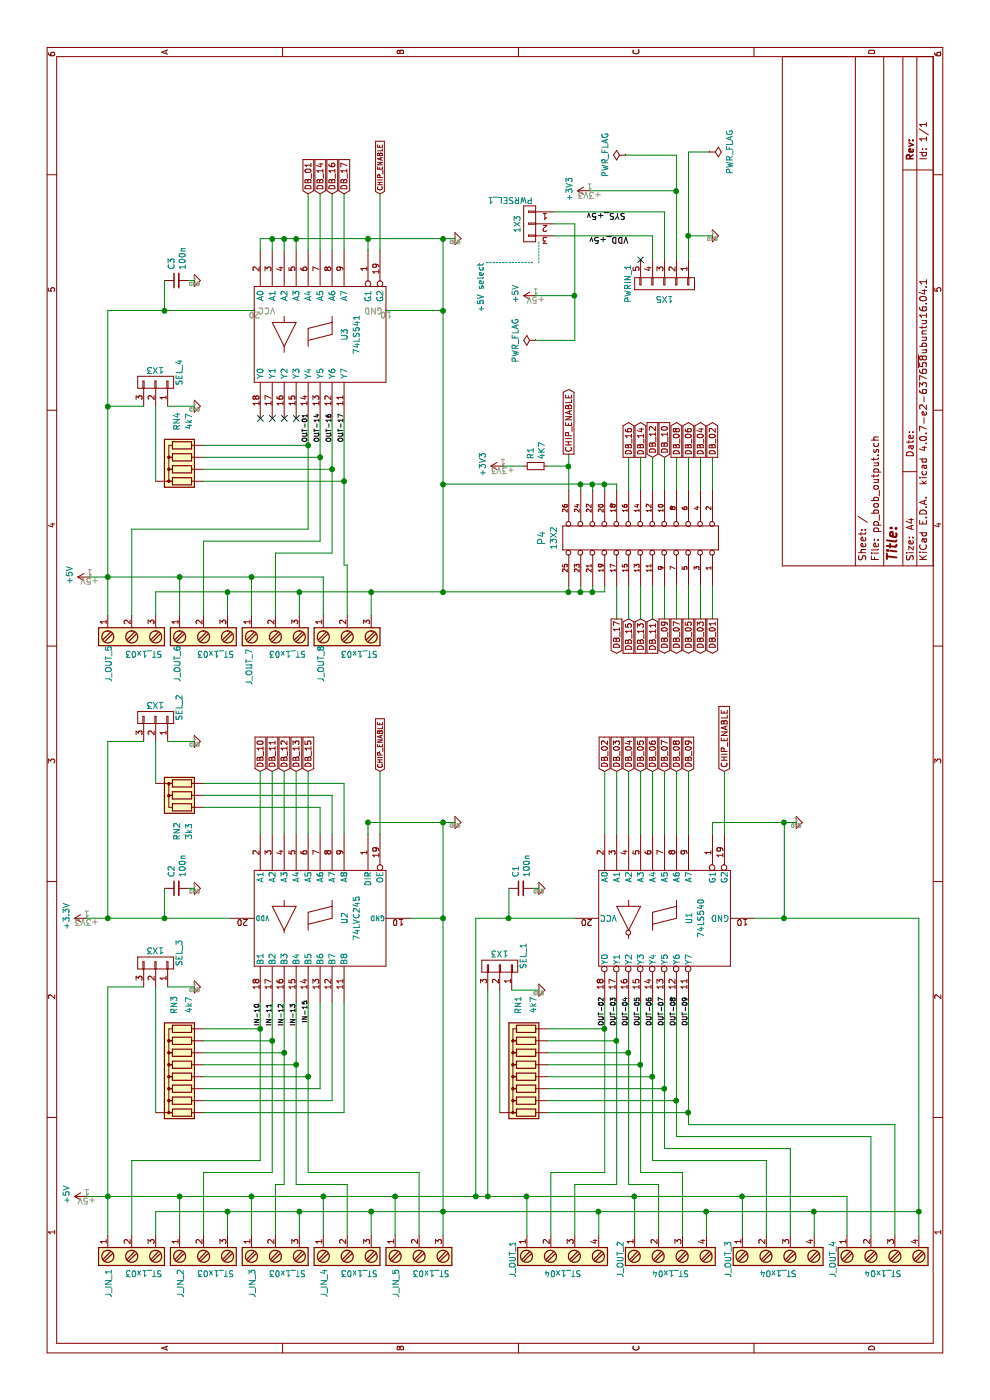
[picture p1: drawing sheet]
EESchema Schematic File Version 2
LIBS:pp_bob_output-rescue
LIBS:power
LIBS:device
LIBS:transistors
LIBS:conn
LIBS:linear
LIBS:regul
LIBS:74xx
LIBS:cmos4000
LIBS:adc-dac
LIBS:memory
LIBS:xilinx
LIBS:microcontrollers
LIBS:dsp
LIBS:microchip
LIBS:analog_switches
LIBS:motorola
LIBS:texas
LIBS:intel
LIBS:audio
LIBS:interface
LIBS:digital-audio
LIBS:philips
LIBS:display
LIBS:cypress
LIBS:siliconi
LIBS:opto
LIBS:atmel
LIBS:contrib
LIBS:valves
LIBS:pp_bob_output-cache
EELAYER 25 0
EELAYER END
$Descr A4 11693 8268
encoding utf-8
Sheet 1 1
Title ""
Date ""
Rev ""
Comp ""
Comment1 ""
Comment2 ""
Comment3 ""
Comment4 ""
$EndDescr
$Comp
L CONN_13X2 P4
U 1 1
P 7200 5350
F 0 "P4" H 7200 4529 60  0000 C CNN
F 1 "13X2" H 7200 4627 50  0000 C CNN
F 2 "Pin_Headers:Pin_Header_Straight_2x13_Pitch2.54mm" H 7200 5350 60  0001 C CNN
F 3 "" H 7200 5350 60  0001 C CNN
	1    7200 5350
	1    0    0    1   
$EndComp
$Comp
L 74LS540-RESCUE-pp_bob_output U1
U 1 1
P 4025 5550
F 0 "U1" H 4025 5350 50  0000 C CNN
F 1 "74LS540" H 4025 5250 50  0000 C CNN
F 2 "Housings_DIP:DIP-20_W7.62mm_LongPads" H 4025 5550 50  0001 C CNN
F 3 "" H 4025 5550 50  0001 C CNN
	1    4025 5550
	-1   0    0    -1  
$EndComp
$Comp
L GND-RESCUE-pp_bob_input_v01 #PWR01
U 1 1
P 4825 6650
F 0 "#PWR01" H 4825 6650 30  0001 C CNN
F 1 "GND" H 4825 6580 30  0001 C CNN
F 2 "" H 4825 6650 60  0001 C CNN
F 3 "" H 4825 6650 60  0001 C CNN
	1    4825 6650
	1    0    0    -1  
$EndComp
Text Label 3125 5050 0    40   ~ 0
OUT-02
Text Label 3125 5250 0    40   ~ 0
OUT-04
Text Label 3125 5350 0    40   ~ 0
OUT-05
Text Label 3125 5450 0    40   ~ 0
OUT-06
Text Label 3125 5550 0    40   ~ 0
OUT-07
Text Label 3125 5650 0    40   ~ 0
OUT-08
Text Label 3125 5750 0    40   ~ 0
OUT-09
Text GLabel 5250 6050 2    50   Input ~ 0
CHIP_ENABLE
Text GLabel 5250 5050 2    50   Input ~ 0
DB_02
Text GLabel 5250 5150 2    50   Input ~ 0
DB_03
Text GLabel 5250 5250 2    50   Input ~ 0
DB_04
Text GLabel 5250 5350 2    50   Input ~ 0
DB_05
Text GLabel 5250 5450 2    50   Input ~ 0
DB_06
Text GLabel 5250 5550 2    50   Input ~ 0
DB_07
Text GLabel 5250 5650 2    50   Input ~ 0
DB_08
Text GLabel 5250 5750 2    50   Input ~ 0
DB_09
$Comp
L C_Small C1
U 1 1
P 4275 4350
F 0 "C1" H 4367 4396 50  0000 L CNN
F 1 "100n" H 4367 4305 50  0000 L CNN
F 2 "Capacitors_THT:C_Rect_L7.0mm_W2.5mm_P5.00mm" H 4275 4350 50  0001 C CNN
F 3 "" H 4275 4350 50  0001 C CNN
	1    4275 4350
	1    0    0    -1  
$EndComp
$Comp
L GND-RESCUE-pp_bob_input_v01 #PWR02
U 1 1
P 4275 4500
F 0 "#PWR02" H 4275 4500 30  0001 C CNN
F 1 "GND" H 4275 4430 30  0001 C CNN
F 2 "" H 4275 4500 60  0001 C CNN
F 3 "" H 4275 4500 60  0001 C CNN
	1    4275 4500
	1    0    0    -1  
$EndComp
$Comp
L 74LVC245-RESCUE-pp_bob_input_v01 U2
U 1 1
P 4025 2675
F 0 "U2" H 4025 2475 50  0000 C CNN
F 1 "74LVC245" H 4025 2375 50  0000 C CNN
F 2 "Housings_DIP:DIP-20_W7.62mm_LongPads" H 4025 2675 50  0001 C CNN
F 3 "" H 4025 2675 50  0001 C CNN
	1    4025 2675
	-1   0    0    -1  
$EndComp
$Comp
L GND-RESCUE-pp_bob_input_v01 #PWR03
U 1 1
P 4825 3800
F 0 "#PWR03" H 4825 3800 30  0001 C CNN
F 1 "GND" H 4825 3730 30  0001 C CNN
F 2 "" H 4825 3800 60  0001 C CNN
F 3 "" H 4825 3800 60  0001 C CNN
	1    4825 3800
	1    0    0    -1  
$EndComp
$Comp
L +3.3V #PWR04
U 1 1
P 4025 725
F 0 "#PWR04" H 4025 575 50  0001 C CNN
F 1 "+3.3V" H 4040 898 50  0000 C CNN
F 2 "" H 4025 725 50  0001 C CNN
F 3 "" H 4025 725 50  0001 C CNN
	1    4025 725 
	1    0    0    -1  
$EndComp
Text Label 3125 2175 0    40   ~ 0
IN-10
Text Label 3125 2275 0    40   ~ 0
IN-11
Text Label 3125 2375 0    40   ~ 0
IN-12
Text Label 3125 2475 0    40   ~ 0
IN-13
Text Label 3150 2575 0    40   ~ 0
IN-15
Text GLabel 5250 3175 2    40   Input ~ 0
CHIP_ENABLE
Text GLabel 5250 2175 2    50   Input ~ 0
DB_10
Text GLabel 5250 2275 2    50   Input ~ 0
DB_11
Text GLabel 5250 2375 2    50   Input ~ 0
DB_12
Text GLabel 5250 2475 2    50   Input ~ 0
DB_13
Text GLabel 5250 2575 2    50   Input ~ 0
DB_15
$Comp
L C_Small C2
U 1 1
P 4275 1475
F 0 "C2" H 4367 1521 50  0000 L CNN
F 1 "100n" H 4367 1430 50  0000 L CNN
F 2 "Capacitors_THT:C_Rect_L7.0mm_W2.0mm_P5.00mm" H 4275 1475 50  0001 C CNN
F 3 "" H 4275 1475 50  0001 C CNN
	1    4275 1475
	1    0    0    -1  
$EndComp
$Comp
L GND-RESCUE-pp_bob_input_v01 #PWR05
U 1 1
P 4275 1625
F 0 "#PWR05" H 4275 1625 30  0001 C CNN
F 1 "GND" H 4275 1555 30  0001 C CNN
F 2 "" H 4275 1625 60  0001 C CNN
F 3 "" H 4275 1625 60  0001 C CNN
	1    4275 1625
	1    0    0    -1  
$EndComp
$Comp
L 74LS541-RESCUE-pp_bob_input U3
U 1 1
P 8900 2675
F 0 "U3" H 8900 2475 50  0000 C CNN
F 1 "74LS541" H 8900 2375 50  0000 C CNN
F 2 "Housings_DIP:DIP-20_W7.62mm_LongPads" H 8900 2675 50  0001 C CNN
F 3 "" H 8900 2675 50  0001 C CNN
	1    8900 2675
	-1   0    0    -1  
$EndComp
$Comp
L GND-RESCUE-pp_bob_input_v01 #PWR06
U 1 1
P 9700 3800
F 0 "#PWR06" H 9700 3800 30  0001 C CNN
F 1 "GND" H 9700 3730 30  0001 C CNN
F 2 "" H 9700 3800 60  0001 C CNN
F 3 "" H 9700 3800 60  0001 C CNN
	1    9700 3800
	1    0    0    -1  
$EndComp
Text Label 8000 2575 0    40   ~ 0
OUT-01
Text Label 8000 2675 0    40   ~ 0
OUT-14
Text Label 8000 2775 0    40   ~ 0
OUT-16
Text Label 8000 2875 0    40   ~ 0
OUT-17
Text GLabel 10075 3175 2    40   Input ~ 0
CHIP_ENABLE
Text GLabel 10075 2575 2    50   Input ~ 0
DB_01
Text GLabel 10075 2675 2    50   Input ~ 0
DB_14
Text GLabel 10075 2775 2    50   Input ~ 0
DB_16
Text GLabel 10075 2875 2    50   Input ~ 0
DB_17
$Comp
L C_Small C3
U 1 1
P 9350 1475
F 0 "C3" H 9442 1521 50  0000 L CNN
F 1 "100n" H 9442 1430 50  0000 L CNN
F 2 "Capacitors_THT:C_Rect_L7.0mm_W2.5mm_P5.00mm" H 9350 1475 50  0001 C CNN
F 3 "" H 9350 1475 50  0001 C CNN
	1    9350 1475
	1    0    0    -1  
$EndComp
$Comp
L GND-RESCUE-pp_bob_input_v01 #PWR07
U 1 1
P 9350 1625
F 0 "#PWR07" H 9350 1625 30  0001 C CNN
F 1 "GND" H 9350 1555 30  0001 C CNN
F 2 "" H 9350 1625 60  0001 C CNN
F 3 "" H 9350 1625 60  0001 C CNN
	1    9350 1625
	1    0    0    -1  
$EndComp
Text GLabel 7875 5950 2    50   Output ~ 0
DB_02
Text GLabel 7875 5850 2    50   Output ~ 0
DB_04
Text GLabel 7875 5750 2    50   Output ~ 0
DB_06
Text GLabel 7875 5650 2    50   Output ~ 0
DB_08
Text GLabel 7875 5350 2    50   Output ~ 0
DB_14
Text GLabel 7875 5250 2    50   Output ~ 0
DB_16
Text GLabel 6525 5950 0    50   Output ~ 0
DB_01
Text GLabel 6525 5850 0    50   Output ~ 0
DB_03
Text GLabel 6525 5750 0    50   Output ~ 0
DB_05
Text GLabel 6525 5650 0    50   Output ~ 0
DB_07
Text GLabel 6525 5550 0    50   Output ~ 0
DB_09
Text GLabel 6525 5150 0    50   Output ~ 0
DB_17
Text GLabel 6525 5250 0    50   Input ~ 0
DB_15
Text GLabel 6525 5350 0    50   Input ~ 0
DB_13
Text GLabel 6525 5450 0    50   Input ~ 0
DB_11
Text GLabel 7875 5550 2    50   Input ~ 0
DB_10
Text GLabel 7875 5450 2    50   Input ~ 0
DB_12
$Comp
L CONN_01X05 PWRIN_1
U 1 1
P 9325 5550
F 0 "PWRIN_1" H 9325 5250 50  0000 C CNN
F 1 "1X5" V 9450 5550 50  0000 C CNN
F 2 "Pin_Headers:Pin_Header_Straight_1x05_Pitch2.54mm" H 9325 5550 50  0001 C CNN
F 3 "" H 9325 5550 50  0001 C CNN
	1    9325 5550
	-1   0    0    1   
$EndComp
$Comp
L GND-RESCUE-pp_bob_input_v01 #PWR08
U 1 1
P 9725 5950
F 0 "#PWR08" H 9725 5950 30  0001 C CNN
F 1 "GND" H 9725 5880 30  0001 C CNN
F 2 "" H 9725 5950 60  0001 C CNN
F 3 "" H 9725 5950 60  0001 C CNN
	1    9725 5950
	1    0    0    -1  
$EndComp
NoConn ~ 9525 5350
$Comp
L +3V3 #PWR09
U 1 1
P 10100 4925
F 0 "#PWR09" H 10100 4775 50  0001 C CNN
F 1 "+3V3" H 10115 5098 50  0000 C CNN
F 2 "" H 10100 4925 50  0001 C CNN
F 3 "" H 10100 4925 50  0001 C CNN
	1    10100 4925
	1    0    0    -1  
$EndComp
$Comp
L CONN_01X03 PWRSEL_1
U 1 1
P 9825 4425
F 0 "PWRSEL_1" H 9800 4625 50  0000 L CNN
F 1 "1X3" V 9925 4350 50  0000 L CNN
F 2 "Pin_Headers:Pin_Header_Straight_1x03_Pitch2.54mm" H 9825 4425 50  0001 C CNN
F 3 "" H 9825 4425 50  0001 C CNN
	1    9825 4425
	0    1    -1   0   
$EndComp
$Comp
L +5V #PWR010
U 1 1
P 9225 4475
F 0 "#PWR010" H 9225 4325 50  0001 C CNN
F 1 "+5V" H 9240 4648 50  0000 C CNN
F 2 "" H 9225 4475 50  0001 C CNN
F 3 "" H 9225 4475 50  0001 C CNN
	1    9225 4475
	1    0    0    -1  
$EndComp
Text Label 9925 5225 1    50   ~ 0
SYS_+5v
Text Label 9725 5250 1    50   ~ 0
VDD_+5v
$Comp
L PWR_FLAG #FLG011
U 1 1
P 10400 5225
F 0 "#FLG011" H 10400 5300 50  0001 C CNN
F 1 "PWR_FLAG" H 10400 5399 50  0000 C CNN
F 2 "" H 10400 5225 50  0001 C CNN
F 3 "" H 10400 5225 50  0001 C CNN
	1    10400 5225
	1    0    0    -1  
$EndComp
$Comp
L PWR_FLAG #FLG012
U 1 1
P 10425 5925
F 0 "#FLG012" H 10425 6000 50  0001 C CNN
F 1 "PWR_FLAG" H 10425 6098 50  0000 C CNN
F 2 "" H 10425 5925 50  0001 C CNN
F 3 "" H 10425 5925 50  0001 C CNN
	1    10425 5925
	1    0    0    1   
$EndComp
$Comp
L PWR_FLAG #FLG013
U 1 1
P 8850 4475
F 0 "#FLG013" H 8850 4550 50  0001 C CNN
F 1 "PWR_FLAG" H 8850 4649 50  0000 C CNN
F 2 "" H 8850 4475 50  0001 C CNN
F 3 "" H 8850 4475 50  0001 C CNN
	1    8850 4475
	1    0    0    -1  
$EndComp
Text GLabel 7900 4750 2    50   Output ~ 0
CHIP_ENABLE
Text Notes 9500 4050 2    50   ~ 0
+5V select
$Comp
L R_Small R1
U 1 1
P 7800 4475
F 0 "R1" H 7859 4521 50  0000 L CNN
F 1 "4K7" H 7859 4430 50  0000 L CNN
F 2 "Resistors_THT:R_Axial_DIN0204_L3.6mm_D1.6mm_P7.62mm_Horizontal" H 7800 4475 50  0001 C CNN
F 3 "" H 7800 4475 50  0001 C CNN
	1    7800 4475
	1    0    0    -1  
$EndComp
$Comp
L +3V3 #PWR014
U 1 1
P 7800 4200
F 0 "#PWR014" H 7800 4050 50  0001 C CNN
F 1 "+3V3" H 7815 4373 50  0000 C CNN
F 2 "" H 7800 4200 50  0001 C CNN
F 3 "" H 7800 4200 50  0001 C CNN
	1    7800 4200
	1    0    0    -1  
$EndComp
$Comp
L R_Network08 RN3
U 1 1
P 2800 1500
F 0 "RN3" H 3300 1550 50  0000 C CNN
F 1 "4k7" H 3300 1425 50  0000 C CNN
F 2 "Resistors_THT:R_Array_SIP9" V 3075 1500 50  0001 C CNN
F 3 "" H 2800 1500 50  0001 C CNN
	1    2800 1500
	1    0    0    -1  
$EndComp
$Comp
L R_Network03 RN2
U 1 1
P 5050 1500
F 0 "RN2" H 5350 1525 50  0000 C CNN
F 1 "3k3" H 5350 1425 50  0000 C CNN
F 2 "Resistors_THT:R_Array_SIP4" V 5325 1500 50  0001 C CNN
F 3 "" H 5050 1500 50  0001 C CNN
	1    5050 1500
	-1   0    0    -1  
$EndComp
$Comp
L Screw_Terminal_1x04 J_OUT_1
U 1 1
P 1175 4700
F 0 "J_OUT_1" H 1175 5150 50  0000 C TNN
F 1 "ST_1x04" V 1025 4700 50  0000 C TNN
F 2 "w_conn_pt-1,5:pt_1,5-4-3,5-h" H 1175 4275 50  0001 C CNN
F 3 "" H 1150 4900 50  0001 C CNN
	1    1175 4700
	1    0    0    -1  
$EndComp
$Comp
L Screw_Terminal_1x04 J_OUT_2
U 1 1
P 1175 5600
F 0 "J_OUT_2" H 1175 6050 50  0000 C TNN
F 1 "ST_1x04" V 1025 5600 50  0000 C TNN
F 2 "w_conn_pt-1,5:pt_1,5-4-3,5-h" H 1175 5175 50  0001 C CNN
F 3 "" H 1150 5800 50  0001 C CNN
	1    1175 5600
	1    0    0    -1  
$EndComp
$Comp
L Screw_Terminal_1x04 J_OUT_3
U 1 1
P 1175 6500
F 0 "J_OUT_3" H 1175 6950 50  0000 C TNN
F 1 "ST_1x04" V 1025 6500 50  0000 C TNN
F 2 "w_conn_pt-1,5:pt_1,5-4-3,5-h" H 1175 6075 50  0001 C CNN
F 3 "" H 1150 6700 50  0001 C CNN
	1    1175 6500
	1    0    0    -1  
$EndComp
$Comp
L Screw_Terminal_1x04 J_OUT_4
U 1 1
P 1175 7375
F 0 "J_OUT_4" H 1175 7825 50  0000 C TNN
F 1 "ST_1x04" V 1025 7375 50  0000 C TNN
F 2 "w_conn_pt-1,5:pt_1,5-4-3,5-h" H 1175 6950 50  0001 C CNN
F 3 "" H 1150 7575 50  0001 C CNN
	1    1175 7375
	1    0    0    -1  
$EndComp
$Comp
L +5V #PWR015
U 1 1
P 1700 725
F 0 "#PWR015" H 1700 575 50  0001 C CNN
F 1 "+5V" H 1715 898 50  0000 C CNN
F 2 "" H 1700 725 50  0001 C CNN
F 3 "" H 1700 725 50  0001 C CNN
	1    1700 725 
	1    0    0    -1  
$EndComp
$Comp
L +5V #PWR016
U 1 1
P 6875 750
F 0 "#PWR016" H 6875 600 50  0001 C CNN
F 1 "+5V" H 6890 923 50  0000 C CNN
F 2 "" H 6875 750 50  0001 C CNN
F 3 "" H 6875 750 50  0001 C CNN
	1    6875 750 
	1    0    0    -1  
$EndComp
NoConn ~ 8200 2475
NoConn ~ 8200 2375
NoConn ~ 8200 2275
NoConn ~ 8200 2175
$Comp
L R_Network08 RN1
U 1 1
P 2800 4375
F 0 "RN1" H 3300 4425 50  0000 C CNN
F 1 "4k7" H 3300 4300 50  0000 C CNN
F 2 "Resistors_THT:R_Array_SIP9" V 3075 4375 50  0001 C CNN
F 3 "" H 2800 4375 50  0001 C CNN
	1    2800 4375
	1    0    0    -1  
$EndComp
$Comp
L CONN_01X03 SEL_3
U 1 1
P 3650 1300
F 0 "SEL_3" H 3625 1500 50  0000 L CNN
F 1 "1X3" V 3750 1225 50  0000 L CNN
F 2 "Pin_Headers:Pin_Header_Straight_1x03_Pitch2.54mm" H 3650 1300 50  0001 C CNN
F 3 "" H 3650 1300 50  0001 C CNN
	1    3650 1300
	1    0    0    1   
$EndComp
$Comp
L GND-RESCUE-pp_bob_input_v01 #PWR017
U 1 1
P 3450 1625
F 0 "#PWR017" H 3450 1625 30  0001 C CNN
F 1 "GND" H 3450 1555 30  0001 C CNN
F 2 "" H 3450 1625 60  0001 C CNN
F 3 "" H 3450 1625 60  0001 C CNN
	1    3450 1625
	1    0    0    -1  
$EndComp
$Comp
L CONN_01X03 SEL_2
U 1 1
P 5700 1300
F 0 "SEL_2" H 5675 1500 50  0000 L CNN
F 1 "1X3" V 5800 1225 50  0000 L CNN
F 2 "Pin_Headers:Pin_Header_Straight_1x03_Pitch2.54mm" H 5700 1300 50  0001 C CNN
F 3 "" H 5700 1300 50  0001 C CNN
	1    5700 1300
	1    0    0    1   
$EndComp
$Comp
L GND-RESCUE-pp_bob_input_v01 #PWR018
U 1 1
P 5500 1625
F 0 "#PWR018" H 5500 1625 30  0001 C CNN
F 1 "GND" H 5500 1555 30  0001 C CNN
F 2 "" H 5500 1625 60  0001 C CNN
F 3 "" H 5500 1625 60  0001 C CNN
	1    5500 1625
	1    0    0    -1  
$EndComp
$Comp
L CONN_01X03 SEL_1
U 1 1
P 3625 4175
F 0 "SEL_1" H 3600 4375 50  0000 L CNN
F 1 "1X3" V 3725 4100 50  0000 L CNN
F 2 "Pin_Headers:Pin_Header_Straight_1x03_Pitch2.54mm" H 3625 4175 50  0001 C CNN
F 3 "" H 3625 4175 50  0001 C CNN
	1    3625 4175
	1    0    0    1   
$EndComp
$Comp
L GND-RESCUE-pp_bob_input_v01 #PWR019
U 1 1
P 3425 4500
F 0 "#PWR019" H 3425 4500 30  0001 C CNN
F 1 "GND" H 3425 4430 30  0001 C CNN
F 2 "" H 3425 4500 60  0001 C CNN
F 3 "" H 3425 4500 60  0001 C CNN
	1    3425 4500
	1    0    0    -1  
$EndComp
$Comp
L R_Network04 RN4
U 1 1
P 7875 1500
F 0 "RN4" H 8175 1525 50  0000 C CNN
F 1 "4k7" H 8175 1425 50  0000 C CNN
F 2 "Resistors_THT:R_Array_SIP5" V 8150 1500 50  0001 C CNN
F 3 "" H 7875 1500 50  0001 C CNN
	1    7875 1500
	1    0    0    -1  
$EndComp
$Comp
L CONN_01X03 SEL_4
U 1 1
P 8500 1300
F 0 "SEL_4" H 8475 1500 50  0000 L CNN
F 1 "1X3" V 8600 1225 50  0000 L CNN
F 2 "Pin_Headers:Pin_Header_Straight_1x03_Pitch2.54mm" H 8500 1300 50  0001 C CNN
F 3 "" H 8500 1300 50  0001 C CNN
	1    8500 1300
	1    0    0    1   
$EndComp
$Comp
L GND-RESCUE-pp_bob_input_v01 #PWR020
U 1 1
P 8300 1625
F 0 "#PWR020" H 8300 1625 30  0001 C CNN
F 1 "GND" H 8300 1555 30  0001 C CNN
F 2 "" H 8300 1625 60  0001 C CNN
F 3 "" H 8300 1625 60  0001 C CNN
	1    8300 1625
	1    0    0    -1  
$EndComp
Text Label 3125 5150 0    40   ~ 0
OUT-03
Wire Wire Line
	4725 5950 4825 5950
Wire Wire Line
	4725 6050 5250 6050
Wire Wire Line
	4275 4450 4275 4500
Wire Wire Line
	4025 3975 4025 4800
Wire Wire Line
	4275 4250 4025 4250
Wire Wire Line
	4725 3075 4825 3075
Wire Wire Line
	4725 3175 5250 3175
Wire Wire Line
	4275 1575 4275 1625
Wire Wire Line
	4025 725  4025 1925
Wire Wire Line
	9700 3075 9600 3075
Wire Wire Line
	9700 2175 9700 3800
Wire Wire Line
	9600 3175 10075 3175
Wire Wire Line
	9350 1575 9350 1625
Wire Wire Line
	9100 900  9100 2125
Wire Wire Line
	9350 1375 9100 1375
Wire Wire Line
	9100 3700 9100 3225
Connection ~ 9700 3075
Wire Wire Line
	7600 5250 7875 5250
Wire Wire Line
	7600 5350 7875 5350
Wire Wire Line
	7600 5450 7875 5450
Wire Wire Line
	7600 5550 7875 5550
Wire Wire Line
	7600 5650 7875 5650
Wire Wire Line
	7600 5750 7875 5750
Wire Wire Line
	7600 5850 7875 5850
Wire Wire Line
	6525 5850 6800 5850
Wire Wire Line
	6525 5750 6800 5750
Wire Wire Line
	6525 5650 6800 5650
Wire Wire Line
	6525 5550 6800 5550
Wire Wire Line
	6525 5450 6800 5450
Wire Wire Line
	6525 5350 6800 5350
Wire Wire Line
	6525 5250 6800 5250
Wire Wire Line
	6525 5150 6800 5150
Wire Wire Line
	9725 5950 9725 5750
Wire Wire Line
	9525 5750 10425 5750
Wire Wire Line
	9725 5450 9525 5450
Wire Wire Line
	9725 4625 9725 5450
Wire Wire Line
	9525 5650 10400 5650
Wire Wire Line
	9525 5550 9925 5550
Wire Wire Line
	8850 4800 9825 4800
Wire Wire Line
	9225 4800 9225 4475
Connection ~ 9725 5750
Wire Wire Line
	10400 5650 10400 5225
Connection ~ 9225 4800
Wire Wire Line
	10425 5750 10425 5925
Wire Wire Line
	8850 4475 8850 4800
Wire Wire Line
	9925 5550 9925 4625
Wire Wire Line
	9825 4800 9825 4625
Wire Wire Line
	10100 4925 10100 5650
Connection ~ 10100 5650
Wire Notes Line
	9675 4500 9500 4500
Wire Notes Line
	9500 4450 9500 4050
Wire Wire Line
	2000 2175 3325 2175
Wire Wire Line
	1900 2275 3325 2275
Wire Wire Line
	1800 2375 3325 2375
Wire Wire Line
	1800 2475 3325 2475
Wire Wire Line
	1900 2575 3325 2575
Connection ~ 4825 3075
Wire Wire Line
	4825 3075 4825 3800
Wire Wire Line
	1800 2900 1375 2900
Wire Wire Line
	1575 1300 1575 7675
Wire Wire Line
	1575 3100 1375 3100
Connection ~ 1575 3100
Wire Wire Line
	1575 1300 1375 1300
Wire Wire Line
	1375 1900 1575 1900
Connection ~ 1575 1900
Wire Wire Line
	1375 2500 1575 2500
Connection ~ 1575 2500
Wire Wire Line
	1700 725  1700 7075
Wire Wire Line
	1700 2700 1375 2700
Wire Wire Line
	1700 2100 1375 2100
Connection ~ 1700 2700
Wire Wire Line
	1700 1500 1375 1500
Connection ~ 1700 2100
Connection ~ 1700 1500
Connection ~ 1700 900 
Wire Wire Line
	6875 750  6875 2700
Wire Wire Line
	9700 2475 9600 2475
Wire Wire Line
	9700 2375 9600 2375
Wire Wire Line
	9700 2275 9600 2275
Connection ~ 9700 2375
Wire Wire Line
	9700 2175 9600 2175
Connection ~ 9700 2275
Wire Wire Line
	6975 2875 8200 2875
Wire Wire Line
	7075 2775 8200 2775
Wire Wire Line
	7175 2675 8200 2675
Wire Wire Line
	7275 2575 8200 2575
Wire Wire Line
	1900 3500 1375 3500
Wire Wire Line
	1700 3300 1375 3300
Wire Wire Line
	1375 3700 4825 3700
Connection ~ 1575 3700
Wire Wire Line
	1375 2300 1800 2300
Wire Wire Line
	1375 1700 1900 1700
Wire Wire Line
	1800 2300 1800 2375
Wire Wire Line
	1900 1700 1900 2275
Wire Wire Line
	2000 2175 2000 1100
Wire Wire Line
	2000 1100 1375 1100
Wire Wire Line
	1800 2900 1800 2475
Wire Wire Line
	1900 2575 1900 3500
Wire Wire Line
	4725 2175 5250 2175
Wire Wire Line
	4725 2275 5250 2275
Wire Wire Line
	4725 2375 5250 2375
Wire Wire Line
	4725 2475 5250 2475
Wire Wire Line
	4725 2575 5250 2575
Wire Wire Line
	1700 4400 1375 4400
Connection ~ 1700 3300
Wire Wire Line
	1700 5300 1375 5300
Connection ~ 1700 4400
Wire Wire Line
	1700 6200 1375 6200
Connection ~ 1700 5300
Wire Wire Line
	1700 7075 1375 7075
Connection ~ 1700 6200
Wire Wire Line
	4825 5950 4825 6650
Wire Wire Line
	1575 5000 1375 5000
Wire Wire Line
	1575 5900 1375 5900
Connection ~ 1575 5000
Wire Wire Line
	1575 6800 1375 6800
Connection ~ 1575 5900
Wire Wire Line
	4025 7675 1375 7675
Connection ~ 1575 6800
Wire Wire Line
	1900 5050 3325 5050
Wire Wire Line
	1375 4600 1900 4600
Wire Wire Line
	1900 4600 1900 5050
Wire Wire Line
	1375 4800 1800 4800
Wire Wire Line
	1800 4800 1800 5150
Wire Wire Line
	1800 5150 3325 5150
Wire Wire Line
	1375 5500 1800 5500
Wire Wire Line
	1800 5500 1800 5250
Wire Wire Line
	1800 5250 3325 5250
Wire Wire Line
	1375 5700 1900 5700
Wire Wire Line
	1900 5700 1900 5350
Wire Wire Line
	1900 5350 3325 5350
Wire Wire Line
	2000 5450 3325 5450
Wire Wire Line
	2000 5450 2000 6400
Wire Wire Line
	2000 6400 1375 6400
Wire Wire Line
	2100 5550 3325 5550
Wire Wire Line
	2100 5550 2100 6600
Wire Wire Line
	2100 6600 1375 6600
Wire Wire Line
	2200 5650 3325 5650
Wire Wire Line
	2200 5650 2200 7275
Wire Wire Line
	2200 7275 1375 7275
Wire Wire Line
	1375 7475 2300 7475
Wire Wire Line
	2300 7475 2300 5750
Wire Wire Line
	2300 5750 3325 5750
Wire Wire Line
	5500 1400 5500 1625
Wire Wire Line
	3425 4275 3425 4500
Connection ~ 1700 4075
Wire Wire Line
	1700 4075 3425 4075
Wire Wire Line
	7275 1100 7275 2575
Wire Wire Line
	7175 1700 7175 2675
Wire Wire Line
	7075 2300 7075 2775
Wire Wire Line
	8300 1400 8300 1625
Wire Wire Line
	2400 4175 3425 4175
Connection ~ 9700 2475
Wire Wire Line
	3100 5050 3100 4575
Connection ~ 3100 5050
Wire Wire Line
	3000 4575 3000 5150
Connection ~ 3000 5150
Wire Wire Line
	2900 4575 2900 5250
Connection ~ 2900 5250
Wire Wire Line
	2800 4575 2800 5350
Connection ~ 2800 5350
Wire Wire Line
	2700 4575 2700 5450
Connection ~ 2700 5450
Wire Wire Line
	2600 4575 2600 5550
Connection ~ 2600 5550
Wire Wire Line
	2500 4575 2500 5650
Connection ~ 2500 5650
Wire Wire Line
	2400 4575 2400 5750
Connection ~ 2400 5750
Wire Wire Line
	3325 2875 2400 2875
Wire Wire Line
	2400 2875 2400 1700
Wire Wire Line
	2500 1700 2500 2775
Wire Wire Line
	2500 2775 3325 2775
Wire Wire Line
	3325 2675 2600 2675
Wire Wire Line
	2600 2675 2600 1700
Wire Wire Line
	2700 1700 2700 2575
Connection ~ 2700 2575
Wire Wire Line
	2800 1700 2800 2475
Connection ~ 2800 2475
Wire Wire Line
	2900 1700 2900 2375
Connection ~ 2900 2375
Wire Wire Line
	3000 1700 3000 2275
Connection ~ 3000 2275
Wire Wire Line
	3100 1700 3100 2175
Connection ~ 3100 2175
Wire Wire Line
	4725 2675 4950 2675
Wire Wire Line
	4950 2675 4950 1700
Wire Wire Line
	4725 2775 5050 2775
Wire Wire Line
	5050 2775 5050 1700
Wire Wire Line
	4725 2875 5150 2875
Wire Wire Line
	5150 2875 5150 1700
Wire Wire Line
	3450 1400 3450 1625
Wire Wire Line
	2400 1300 3450 1300
Wire Wire Line
	1375 900  3450 900 
Wire Wire Line
	3450 900  3450 1200
Wire Wire Line
	5150 1300 5500 1300
Wire Wire Line
	4025 900  5500 900 
Wire Wire Line
	5500 900  5500 1200
Connection ~ 4025 900 
Wire Wire Line
	4275 1375 4025 1375
Connection ~ 4025 1375
Wire Wire Line
	7600 4750 7900 4750
Wire Wire Line
	6750 5050 6800 5050
Wire Wire Line
	6750 1300 6750 5050
Wire Wire Line
	7800 4750 7800 4575
Connection ~ 7800 4750
Wire Wire Line
	7800 4375 7800 4200
Wire Wire Line
	7650 5150 7600 5150
Wire Wire Line
	7650 3700 7650 5150
Wire Wire Line
	6800 4750 6750 4750
Connection ~ 6750 4750
Wire Wire Line
	6800 4850 6750 4850
Connection ~ 6750 4850
Wire Wire Line
	6800 4950 6750 4950
Connection ~ 6750 4950
Wire Wire Line
	7600 4850 7650 4850
Connection ~ 7650 4850
Wire Wire Line
	7600 4950 7650 4950
Connection ~ 7650 4950
Wire Wire Line
	7600 5050 7650 5050
Connection ~ 7650 5050
Wire Wire Line
	7675 1300 8300 1300
Wire Wire Line
	7675 1700 7675 2875
Connection ~ 7675 2875
Wire Wire Line
	7775 1700 7775 2775
Connection ~ 7775 2775
Wire Wire Line
	7875 1700 7875 2675
Connection ~ 7875 2675
Wire Wire Line
	7975 1700 7975 2575
Connection ~ 7975 2575
Wire Wire Line
	6550 900  9100 900 
Wire Wire Line
	8300 900  8300 1200
Connection ~ 6875 900 
Connection ~ 9100 1375
Connection ~ 1700 3975
Wire Wire Line
	1700 3975 4025 3975
Connection ~ 4025 4250
Connection ~ 4825 3700
Wire Wire Line
	4025 3425 4025 3700
Connection ~ 4025 3700
Wire Wire Line
	4825 6550 4025 6550
Wire Wire Line
	4025 6300 4025 7675
Connection ~ 4825 6550
Wire Wire Line
	6750 3700 9700 3700
Connection ~ 9700 3700
Connection ~ 9100 3700
Connection ~ 6750 3700
Connection ~ 7650 3700
Connection ~ 8300 900 
Wire Wire Line
	6550 1100 7275 1100
Wire Wire Line
	6550 1500 6875 1500
Connection ~ 6875 1500
Wire Wire Line
	6550 2900 6975 2900
Wire Wire Line
	6975 2900 6975 2875
Wire Wire Line
	6750 1300 6550 1300
Wire Wire Line
	6550 1700 7175 1700
Wire Wire Line
	6550 2300 7075 2300
Wire Wire Line
	6550 2100 6875 2100
Wire Wire Line
	6875 2700 6550 2700
Connection ~ 6875 2100
Wire Wire Line
	6550 2500 6750 2500
Connection ~ 6750 2500
Wire Wire Line
	6550 3100 6750 3100
Connection ~ 6750 3100
Wire Wire Line
	6550 1900 6750 1900
Connection ~ 6750 1900
Wire Wire Line
	9600 2575 10075 2575
Wire Wire Line
	9600 2675 10075 2675
Wire Wire Line
	9600 2775 10075 2775
Wire Wire Line
	9600 2875 10075 2875
Wire Wire Line
	4725 5750 5250 5750
Wire Wire Line
	5250 5650 4725 5650
Wire Wire Line
	5250 5550 4725 5550
Wire Wire Line
	5250 5450 4725 5450
Wire Wire Line
	5250 5350 4725 5350
Wire Wire Line
	5250 5250 4725 5250
Wire Wire Line
	5250 5150 4725 5150
Wire Wire Line
	5250 5050 4725 5050
Wire Wire Line
	6525 5950 6800 5950
Wire Wire Line
	7600 5950 7875 5950
Connection ~ 4025 6550
Connection ~ 1575 7675
$Comp
L Screw_Terminal_1x03 J_OUT_5
U 1 1
P 6350 1100
F 0 "J_OUT_5" H 6150 1325 50  0000 C TNN
F 1 "ST_1x03" V 6200 1000 50  0000 C TNN
F 2 "w_conn_pt-1,5:pt_1,5-3-3,5-h" H 6350 775 50  0001 C CNN
F 3 "" H 6325 1200 50  0001 C CNN
	1    6350 1100
	1    0    0    -1  
$EndComp
$Comp
L Screw_Terminal_1x03 J_OUT_6
U 1 1
P 6350 1700
F 0 "J_OUT_6" H 6150 1950 50  0000 C TNN
F 1 "ST_1x03" V 6200 1600 50  0000 C TNN
F 2 "w_conn_pt-1,5:pt_1,5-3-3,5-h" H 6350 1375 50  0001 C CNN
F 3 "" H 6325 1800 50  0001 C CNN
	1    6350 1700
	1    0    0    -1  
$EndComp
$Comp
L Screw_Terminal_1x03 J_OUT_7
U 1 1
P 6350 2300
F 0 "J_OUT_7" H 6125 2550 50  0000 C TNN
F 1 "ST_1x03" V 6200 2200 50  0000 C TNN
F 2 "w_conn_pt-1,5:pt_1,5-3-3,5-h" H 6350 1975 50  0001 C CNN
F 3 "" H 6325 2400 50  0001 C CNN
	1    6350 2300
	1    0    0    -1  
$EndComp
$Comp
L Screw_Terminal_1x03 J_OUT_8
U 1 1
P 6350 2900
F 0 "J_OUT_8" H 6150 3150 50  0000 C TNN
F 1 "ST_1x03" V 6200 2800 50  0000 C TNN
F 2 "w_conn_pt-1,5:pt_1,5-3-3,5-h" H 6350 2575 50  0001 C CNN
F 3 "" H 6325 3000 50  0001 C CNN
	1    6350 2900
	1    0    0    -1  
$EndComp
$Comp
L Screw_Terminal_1x03 J_IN_1
U 1 1
P 1175 1100
F 0 "J_IN_1" H 975 1325 50  0000 C TNN
F 1 "ST_1x03" V 1025 1000 50  0000 C TNN
F 2 "w_conn_pt-1,5:pt_1,5-3-3,5-h" H 1175 775 50  0001 C CNN
F 3 "" H 1150 1200 50  0001 C CNN
	1    1175 1100
	1    0    0    -1  
$EndComp
$Comp
L Screw_Terminal_1x03 J_IN_2
U 1 1
P 1175 1700
F 0 "J_IN_2" H 975 1925 50  0000 C TNN
F 1 "ST_1x03" V 1025 1600 50  0000 C TNN
F 2 "w_conn_pt-1,5:pt_1,5-3-3,5-h" H 1175 1375 50  0001 C CNN
F 3 "" H 1150 1800 50  0001 C CNN
	1    1175 1700
	1    0    0    -1  
$EndComp
$Comp
L Screw_Terminal_1x03 J_IN_3
U 1 1
P 1175 2300
F 0 "J_IN_3" H 975 2525 50  0000 C TNN
F 1 "ST_1x03" V 1025 2200 50  0000 C TNN
F 2 "w_conn_pt-1,5:pt_1,5-3-3,5-h" H 1175 1975 50  0001 C CNN
F 3 "" H 1150 2400 50  0001 C CNN
	1    1175 2300
	1    0    0    -1  
$EndComp
$Comp
L Screw_Terminal_1x03 J_IN_4
U 1 1
P 1175 2900
F 0 "J_IN_4" H 975 3125 50  0000 C TNN
F 1 "ST_1x03" V 1025 2800 50  0000 C TNN
F 2 "w_conn_pt-1,5:pt_1,5-3-3,5-h" H 1175 2575 50  0001 C CNN
F 3 "" H 1150 3000 50  0001 C CNN
	1    1175 2900
	1    0    0    -1  
$EndComp
$Comp
L Screw_Terminal_1x03 J_IN_5
U 1 1
P 1175 3500
F 0 "J_IN_5" H 975 3725 50  0000 C TNN
F 1 "ST_1x03" V 1025 3400 50  0000 C TNN
F 2 "w_conn_pt-1,5:pt_1,5-3-3,5-h" H 1175 3175 50  0001 C CNN
F 3 "" H 1150 3600 50  0001 C CNN
	1    1175 3500
	1    0    0    -1  
$EndComp
$EndSCHEMATC
